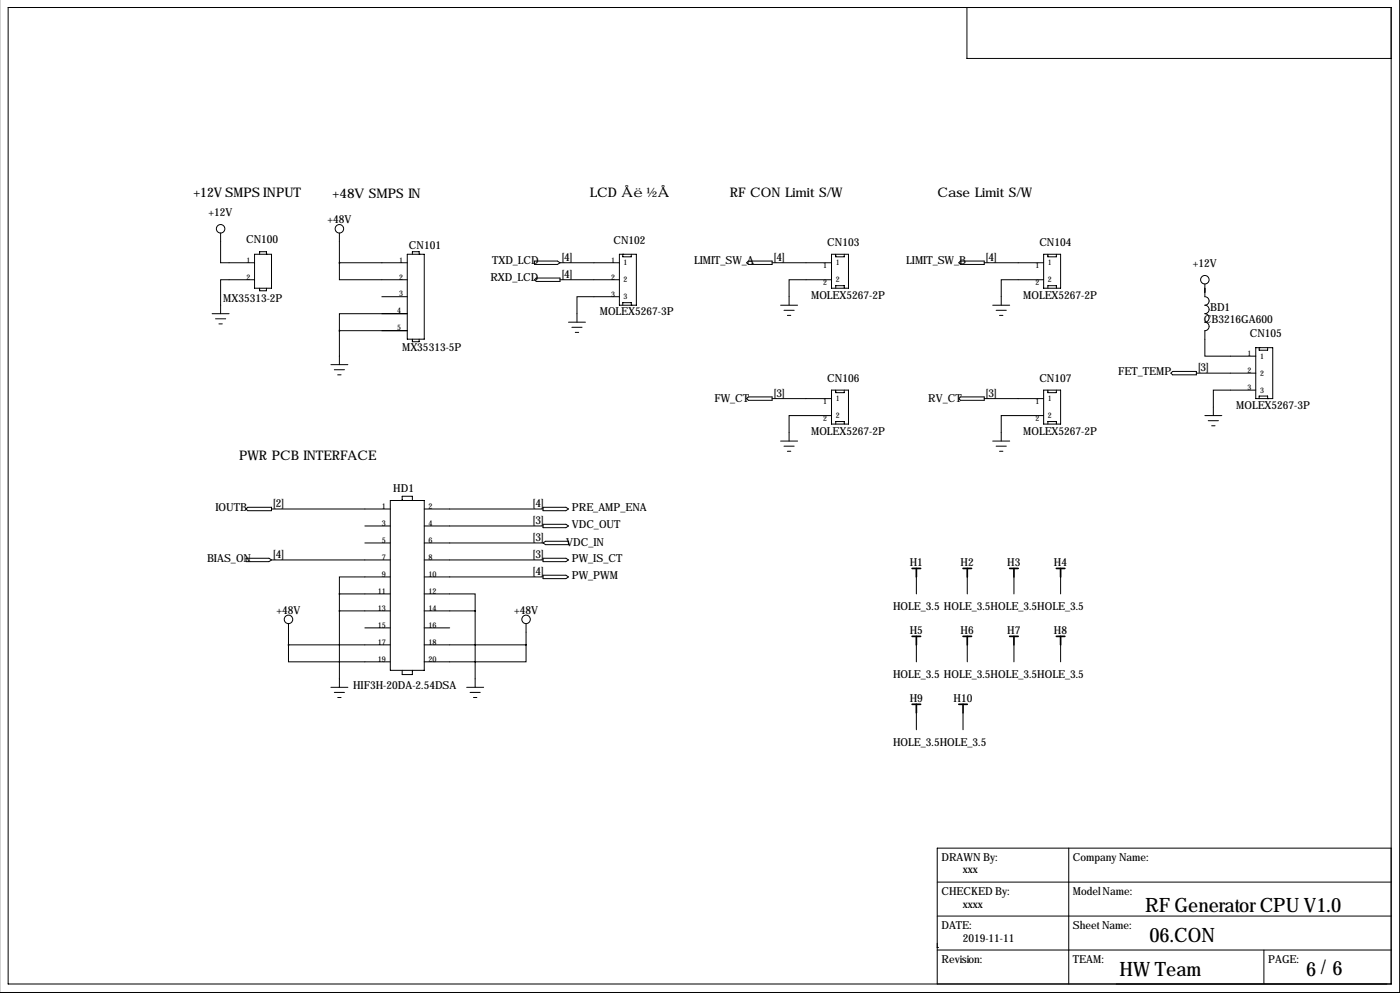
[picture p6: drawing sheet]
<svg xmlns="http://www.w3.org/2000/svg" width="419mm" height="297mm" viewBox="0 0 419 297" stroke-linecap="round" stroke-linejoin="round" font-family="sans-serif">
<g fill="none" stroke="#000" stroke-width=".3">
<path d="M419 0v296.9h-419.1M2.4 2.2h414.1v292.1h-414.1zM289.5 2.2v15.3h127M66 69.7v8.9h10.2M76.2 76.1h5.1v10.1h-5.1zM77.7 76.1v-.8h2.1v.8M79.8 76.1h.1M101.6 78.6v5.1h20.3M101.6 78.6h20.3M101.6 69.7v8.9M121.9 76.1h5.1v25.4h-5.1zM123.4 76.1v-.8h2.1v.8"/>
<path d="M125.5 76.1h.1M160 78.1h6.9l.7 .5-.7 .5h-6.9zM167.6 78.6h17.8M185.4 76.1h5.1v15.2h-5.1zM186.4 76.1h.1M186.4 76.1v.7h2.6v-.7M223.5 78.6l.5-.5h7.1v1h-7.1zM231.1 78.6h17.8M248.9 76.1h5.1v10.1h-5.1zM250.2 76.1v.7h2.5v-.7M287 78.6l.5-.5h7.1v1h-7.1zM294.6 78.6h17.8"/>
<path d="M312.4 76.1h5.1v10.1h-5.1zM313.7 76.1v.7h2.5v-.7M63.5 93.8h5.1M64.5 95.4h3.1M65.5 96.9h1M76.2 83.7h-10.2v10.1M77.7 86.2v.8h2.1v-.8M101.6 98.9h20.3M101.6 98.9v10.2M114.3 93.8h7.6h-20.3v5.1M114.3 88.8h7.6M160 83.7l.5-.5h7.1v1h-7.1z"/>
<path d="M167.6 83.7h17.8M170.2 96.4h5.1M171.2 97.9h3M172.2 99.4h1M185.4 88.8h-12.7v7.6M186.4 91.3v-.8h2.6v.8M189 91.3h.1M233.7 91.3h5.1M234.7 92.8h3M235.7 94.3h1M248.9 83.7h-12.7v7.6M250.2 86.2v-.7h2.5v.7"/>
<path d="M297.2 91.3h5.1M298.2 92.8h3M299.2 94.3h1M312.4 83.7h-12.7v7.6M313.7 86.2v-.7h2.5v.7M360.7 84.9v3.9a1.27 1.27 0 0 1 1.3 1.2 1.27 1.27 0 0 1-1.3 1.3 1.27 1.27 0 0 1 1.3 1.3 1.27 1.27 0 0 1-1.3 1.2 1.27 1.27 0 0 1 1.3 1.3 1.27 1.27 0 0 1-1.3 1.3 1.27 1.27 0 0 1 1.3 1.2 1.27 1.27 0 0 1-1.3 1.3v7.6h15.2M99.1 109.1h5M100.1 110.6h3M101.1 112.1h1M123.4 101.5v.7h2.1v-.7M223.5 119.2l.5-.5h7.1v1h-7.1zM231.1 119.2h17.8"/>
<path d="M248.9 116.7h5.1v10.2h-5.1zM250.2 116.7v.8h2.5v-.8M287 119.2l.5-.5h7.1v1h-7.1zM294.6 119.2h17.8M312.4 116.7h5.1v10.2h-5.1zM313.7 116.7v.8h2.5v-.8M350.5 111.6l.5-.5h7.1v1h-7.1zM358.1 111.6h17.8M375.9 116.7h-12.7v7.6M375.9 104h5.1v15.2h-5.1zM376.9 104h.1M376.9 104v.8h2.6v-.8"/>
<path d="M376.9 119.2v-.7h2.6v.7M379.5 119.2h.1M233.7 131.9h5.1M234.7 133.5h3M235.7 135h1M248.9 124.3h-12.7v7.6M250.2 126.9v-.8h2.5v.8M297.2 131.9h5.1M298.2 133.5h3M299.2 135h1M312.4 124.3h-12.7v7.6M313.7 126.9v-.8h2.5v.8"/>
<path d="M360.7 124.3h5.1M361.7 125.8h3M362.7 127.4h1M73.7 152.3l.5-.5h7.1v1h-7.1zM81.3 152.3h35.5M109.2 157.3h7.6M116.8 149.7h10.2v50.8h-10.2zM120.4 149.7v-1.3h3v1.3M127 152.3h35.6M127 157.3h35.6M162.6 156.8h6.8l.8 .5-.8 .5h-6.8zM162.6 151.8h6.8l.8 .5-.8 .5h-6.8z"/>
<path d="M73.7 167h6.8l.8 .5-.8 .5h-6.8zM81.3 167.5h35.5M101.6 177.7h15.2M101.6 177.7v27.9M109.2 162.4h7.6M116.8 172.6h-15.2v5.1M127 177.7h15.2v5M127 162.4h35.6M127 167.5h35.6M127 172.6h35.6M162.6 162.4l.7-.5h6.9v1h-6.9zM162.6 167h6.8l.8 .5-.8 .5h-6.8z"/>
<path d="M162.6 172.1h6.8l.8 .5-.8 .5h-6.8zM274.3 172.6v5.1M289.6 172.6v5.1M303.5 172.6v5.1M317.5 172.6v5.1M86.4 192.9v5.1h30.4M86.4 192.9h30.4M86.4 186.5v6.4M101.6 182.7h15.2M109.2 187.8h7.6M127 182.7h15.2M127 187.8h7.6"/>
<path d="M127 192.9h30.5M142.2 182.7v22.9M157.5 192.9v5.1h-30.5M157.5 186.5v6.4M274.3 192.9v5.1M289.6 192.9v5.1M303.5 192.9v5.1M317.5 192.9v5.1M99.1 205.6h5M100.1 207.1h3M101.1 208.6h1M120.4 200.5v1.3h3v-1.3"/>
<path d="M139.7 205.6h5.1M140.7 207.1h3.1M141.7 208.6h1M274.3 213.2v5.1M288.3 213.2v5.1M319.9 253.7v40.6M416.5 253.7h-135.9v40.6M280.6 274h135.9M280.6 263.9h135.9M280.6 283.4h.1M280.6 284.2h135.9M378.4 284.2v10.1"/>
<circle cx="66" cy="68.4" r="1.27"/>
<circle cx="101.6" cy="68.4" r="1.27"/>
<circle cx="360.7" cy="83.7" r="1.27"/>
<circle cx="86.4" cy="185.3" r="1.27"/>
<circle cx="157.5" cy="185.3" r="1.27"/>
</g>
<g fill="none" stroke="#000" stroke-width=".51">
<path d="M273 170h2.6M274.3 170v2.6M288.3 170h2.5M289.6 170v2.6M302.3 170h2.5M303.5 170v2.6M316.2 170h2.6M317.5 170v2.6M273 190.4h2.6M274.3 190.4v2.5M288.3 190.4h2.5M289.6 190.4v2.5"/>
<path d="M302.3 190.4h2.5M303.5 190.4v2.5M316.2 190.4h2.6M317.5 190.4v2.5M273 210.7h2.6M274.3 210.7v2.5M287 210.7h2.6M288.3 210.7v2.5"/>
</g>
<path d="M142.2 182.7a.05 .05 0 0 0 .1 0 .05 .05 0 0 0-.1 0zM86.3 192.9a.05 .05 0 0 0 .1 0 .05 .05 0 0 0-.1 0z" fill="#000" stroke="#000" stroke-width=".51"/>
<g font-size="5.9">
<text x="342.8" y="272.8">RF Generator CPU V1.0</text>
<text x="344.1" y="281.6">06.CON</text>
<text x="335.2" y="291.8">HW Team</text>
<text x="391.1" y="291.8">6/6</text>
</g>
<g font-size="4">
<text x="57.9" y="58.8">+12V SMPS INPUT</text>
<text x="99.6" y="59.3">+48V SMPS IN</text>
<text x="176.5" y="58.8">LCD Åë½Å</text>
<text x="218.4" y="58.8">RF CON Limit S/W</text>
<text x="280.7" y="58.8">Case Limit S/W</text>
<text x="71.6" y="137.5">PWR PCB INTERFACE</text>
</g>
<g font-size="3.3">
<text x="62.5" y="64.6">+12V</text>
<text x="98" y="66.8">+48V</text>
<text x="73.7" y="72.8">CN100</text>
<text x="122.4" y="74.5">CN101</text>
<text x="183.6" y="73">CN102</text>
<text x="247.6" y="73.5">CN103</text>
<text x="311.1" y="73.5">CN104</text>
<text x="147.3" y="79.1">TXD_LCD</text>
<text x="168.1" y="78.1">[4]</text>
<text x="168.1" y="83.2">[4]</text>
<text x="207.8" y="79.1">LIMIT_SW_A</text>
<text x="231.6" y="78.1">[4]</text>
<text x="271.3" y="79.1">LIMIT_SW_B</text>
<text x="295.1" y="78.1">[4]</text>
<text x="357.1" y="79.9">+12V</text>
<text x="146.8" y="84.2">RXD_LCD</text>
<text x="242.8" y="89.5">MOLEX5267-2P</text>
<text x="306.3" y="89.5">MOLEX5267-2P</text>
<text x="66.8" y="90.3">MX35313-2P</text>
<text x="179.6" y="94.3">MOLEX5267-3P</text>
<text x="362.3" y="93">BD1</text>
<text x="360.4" y="96.5">CB3216GA600</text>
<text x="374.1" y="101">CN105</text>
<text x="120.4" y="105">MX35313-5P</text>
<text x="334.8" y="112.1">FET_TEMP</text>
<text x="358.6" y="111.1">[3]</text>
<text x="231.6" y="118.7">[3]</text>
<text x="247.6" y="114.2">CN106</text>
<text x="295.1" y="118.7">[3]</text>
<text x="311.1" y="114.2">CN107</text>
<text x="213.9" y="120.3">FW_CT</text>
<text x="277.9" y="120.3">RV_CT</text>
<text x="370.1" y="122.3">MOLEX5267-3P</text>
<text x="242.8" y="130.2">MOLEX5267-2P</text>
<text x="306.3" y="130.2">MOLEX5267-2P</text>
<text x="117.7" y="147.2">HD1</text>
<text x="64.5" y="152.8">IOUTB</text>
<text x="81.8" y="151.8">[2]</text>
<text x="159.5" y="151.8">[4]</text>
<text x="171.2" y="152.8">PRE_AMP_ENA</text>
<text x="159.5" y="161.9">[3]</text>
<text x="159.5" y="156.8">[3]</text>
<text x="171.2" y="157.8">VDC_OUT</text>
<text x="81.8" y="167">[4]</text>
<text x="159.5" y="167">[3]</text>
<text x="169.5" y="163.4">VDC_IN</text>
<text x="62" y="168">BIAS_ON</text>
<text x="159.5" y="172.1">[4]</text>
<text x="171.2" y="168">PW_IS_CT</text>
<text x="171.2" y="173.1">PW_PWM</text>
<text x="272.3" y="169.3">H1</text>
<text x="287.6" y="169.3">H2</text>
<text x="301.5" y="169.3">H3</text>
<text x="315.5" y="169.3">H4</text>
<text x="82.8" y="183.7">+48V</text>
<text x="153.9" y="183.7">+48V</text>
<text x="267.3" y="182.4">HOLE_3.5 HOLE_3.5HOLE_3.5HOLE_3.5</text>
<text x="272.3" y="189.6">H5</text>
<text x="287.6" y="189.6">H6</text>
<text x="301.5" y="189.6">H7</text>
<text x="315.5" y="189.6">H8</text>
<text x="267.3" y="202.7">HOLE_3.5 HOLE_3.5HOLE_3.5HOLE_3.5</text>
<text x="105.7" y="206.1">HIF3H-20DA-2.54DSA</text>
<text x="272.3" y="209.9">H9</text>
<text x="285.5" y="209.9">H10</text>
<text x="267.3" y="223">HOLE_3.5HOLE_3.5</text>
<text x="281.8" y="257.5">DRAWN By:</text>
<text x="321.2" y="257.5">Company Name:</text>
<text x="288.2" y="261.1">xxx</text>
<text x="281.8" y="267.7">CHECKED By:</text>
<text x="321.2" y="267.7">Model Name:</text>
<text x="288.2" y="271.5">xxxx</text>
<text x="281.8" y="277.8">DATE:</text>
<text x="288.2" y="281.6">2019-11-11</text>
<text x="321.2" y="277.8">Sheet Name:</text>
<text x="281.8" y="288">Revision:</text>
<text x="321.2" y="288">TEAM:</text>
<text x="379.6" y="288">PAGE:</text>
</g>
<g font-size="2.4">
<text x="114.3" y="152.3">1</text>
<text x="128.3" y="152.3">2</text>
<text x="114.3" y="157.3">3</text>
<text x="128.3" y="157.3">4</text>
<text x="114.3" y="162.4">5</text>
<text x="114.3" y="167.5">7</text>
<text x="128.3" y="162.4">6</text>
<text x="128.3" y="167.5">8</text>
<text x="114.3" y="172.6">9</text>
<text x="128.3" y="172.6">10</text>
<text x="113.1" y="177.7">11</text>
<text x="128.3" y="177.7">12</text>
<text x="113.1" y="182.7">13</text>
<text x="128.3" y="182.7">14</text>
<text x="113.1" y="187.8">15</text>
<text x="128.3" y="187.8">16</text>
<text x="113.1" y="192.9">17</text>
<text x="113.1" y="198">19</text>
<text x="128.3" y="192.9">18</text>
<text x="128.3" y="198">20</text>
</g>
<g font-size="2.3">
<text x="73.7" y="78.6">1</text>
<text x="73.7" y="83.7">2</text>
<text x="119.5" y="78.6">1</text>
<text x="119.5" y="83.7">2</text>
<text x="183" y="78.6">1</text>
<text x="183" y="83.7">2</text>
<text x="186.7" y="79.4">1</text>
<text x="246.5" y="80.1">1</text>
<text x="250.2" y="79.4">1</text>
<text x="310" y="80.1">1</text>
<text x="313.7" y="79.4">1</text>
<text x="119.5" y="88.5">3</text>
<text x="183" y="88.8">3</text>
<text x="186.7" y="84.4">2</text>
<text x="186.7" y="89.5">3</text>
<text x="246.5" y="85.2">2</text>
<text x="250.2" y="84.4">2</text>
<text x="310" y="85.2">2</text>
<text x="313.7" y="84.4">2</text>
<text x="118.9" y="93.6">4</text>
<text x="118.9" y="98.7">5</text>
<text x="373.5" y="106.5">1</text>
<text x="377.2" y="107.3">1</text>
<text x="373.5" y="111.6">2</text>
<text x="377.2" y="112.4">2</text>
<text x="373.5" y="116.7">3</text>
<text x="377.2" y="117.5">3</text>
<text x="246.5" y="120.8">1</text>
<text x="246.5" y="125.9">2</text>
<text x="250.2" y="120">1</text>
<text x="250.2" y="125.1">2</text>
<text x="310" y="120.8">1</text>
<text x="310" y="125.9">2</text>
<text x="313.7" y="120">1</text>
<text x="313.7" y="125.1">2</text>
</g>
</svg>
